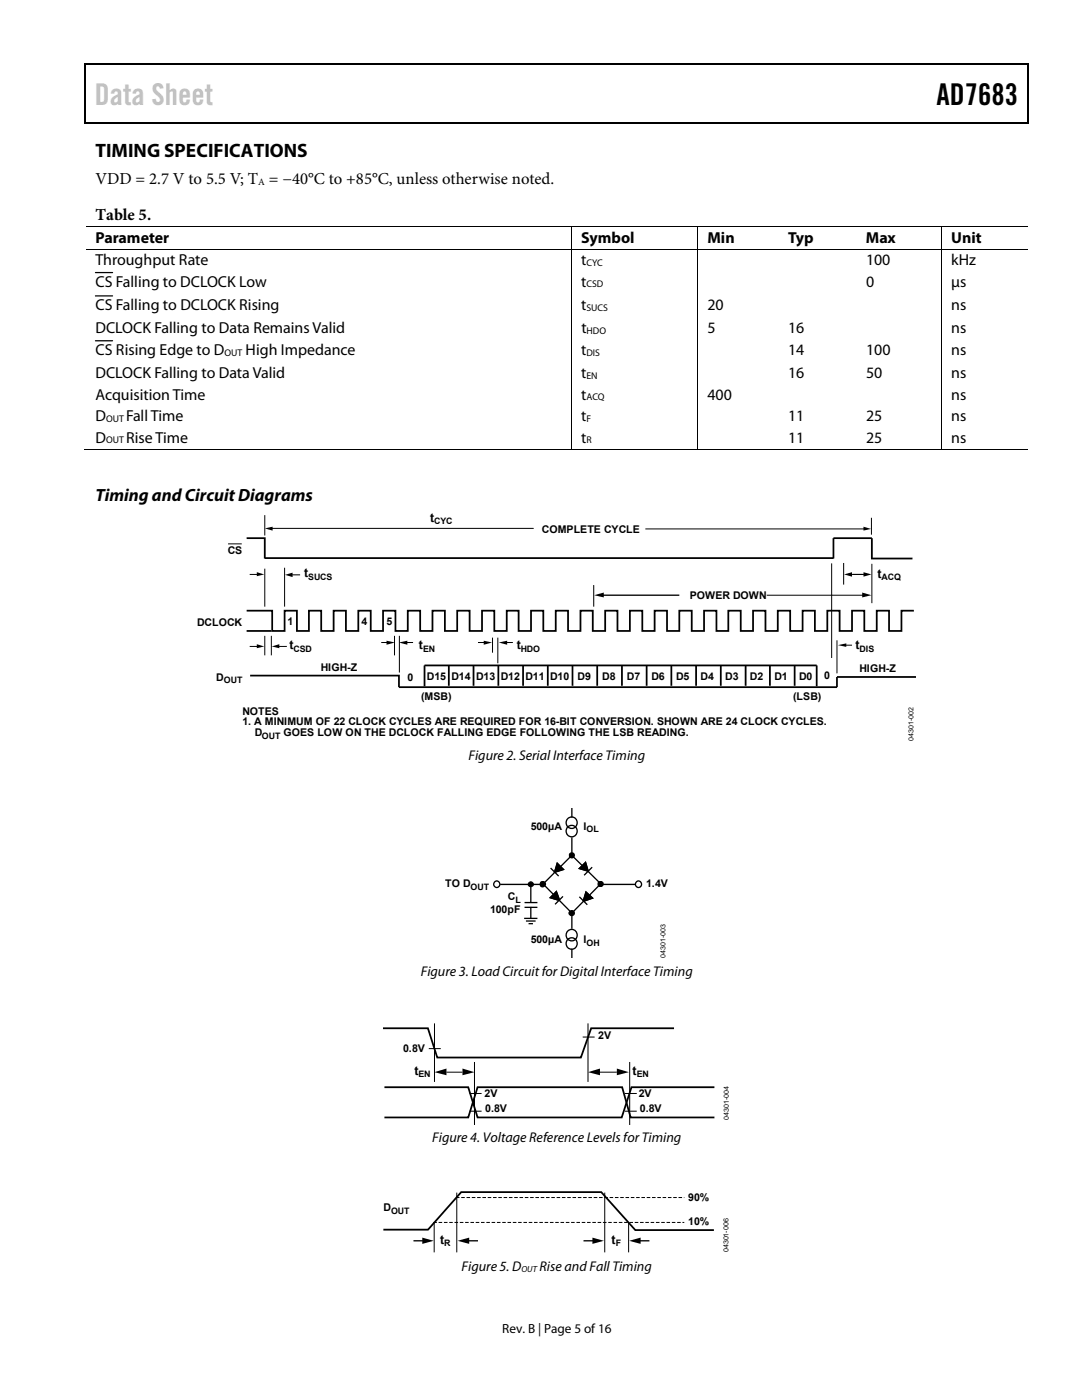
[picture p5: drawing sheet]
<svg xmlns="http://www.w3.org/2000/svg" width="216mm" height="279mm" viewBox="0 0 216 279" stroke-linecap="round" stroke-linejoin="round" font-family="sans-serif">
<g fill="#000">
<path d="M16.9 12.7h.2v1h-.2zM205.1 12.7h.2v1h-.2zM205.1 12.7h.2v.3h-.2zM82.3 24.4h.2v.3h-.2zM205.1 24.4h.2v.3h-.2zM51.2 114.2l1.5 .4-1.5 .4zM52.8 105.5l1.6-.4v.8zM56.9 114.7l1.5-.4v.9zM118.6 118.8l1.9-.5v.9zM168.4 114.6l1.6-.4v.9zM172 118.3l1.9 .5-1.9 .4zM172.3 105.1l1.5 .5-1.5 .3z"/>
<path d="M172.3 114.2l1.6 .4-1.6 .5zM51.2 128.6l1.5 .4-1.5 .4zM54.2 129l1.5-.4v.8zM77.1 127.9l1.7 .3-1.7 .5zM79.6 128.2l1.7-.3v.8zM96.5 127.9l1.7 .3-1.7 .5zM99.5 128.2l1.7-.3v.8zM167.2 128.8l1.7-.4v.7z"/>
</g>
<path d="M16.9 12.8h188.2M17 13.7v11M205.2 13.7v11M205.1 24.5h-188.2M19 54.4h3.5M19 59.1h3.5M19 68h3.5" fill="none" stroke="#000" stroke-width=".25"/>
<g fill="none" stroke="#000" stroke-width=".2">
<path d="M17.1 45.2h188M17.1 49.7h188M114.1 45.3v4.3M114.1 49.8v39.9M139.3 45.3v4.3M139.3 49.8v39.9M187.9 45.3v4.3M187.9 49.8v39.9M16.9 89.6h97.1M114.2 89.6h25M139.3 89.6h48.5M188 89.6h17.1"/>
<path d="M45.5 108.5h2.7M49.8 114.6h1.7M52.8 102.8v4.1M52.8 113.5v7.6M54.1 105.5h52.4M56.8 113.3v7.8M58.1 114.7h1.8M118.5 116.8v4.3M128.8 105.6h43.8M153 118.8h19.4M165.9 112.4v18.9M168.3 112.4v4.3"/>
<path d="M169.7 114.6h2.9M173.9 103.3v3.4M174 112.5v7.9M49.8 129h1.7M52.8 126.9v3.9M54.1 126.9v3.9M55.5 129h1.7M76.1 128.2h1.7M78.7 126.9v3.9M79.7 126.9v7.3M80.7 128.2h1.7M95.4 128.2h1.6"/>
<path d="M98.3 127.3v3M99.3 127.3v5.1M100.7 128.2h1.6M167 127.8v6.6M168.3 128.8h1.7"/>
</g>
<g fill="none" stroke="#000" stroke-width=".35">
<path d="M49.2 107.4h3.6v4.1M52.8 111.4h113.5M166.3 111.5v-4.1h7.7v4.1M173.8 111.5h8.3M49.2 125.9h4.9M49.2 121.9h5.1v4h2.5v-4h2.4v4h2.4v-4h2.5v4h2.5v-4h2.4v4h2.5v-4h2.5v4h2.4v-4h2.5v4h2.5v-4h2.4v4h2.5v-4h2.5v4h2.4v-4h2.5v4h2.5v-4h2.4v4h2.5v-4h2.4v4h2.5v-4h2.4v4h2.5v-4h2.4v4h2.5v-4h2.5v4h2.5v-4h2.4v4h2.5v-4h2.5v4h2.4v-4h2.5v4h2.5v-4h2.4v4h2.5v-4h2.5v4h2.3v-4h2.5v4h2.5v-4h2.4v4h2.5v-4h2.5v4h2.4v-4h2.5v4h2.5v-4h2.4v4h2.5v-4h2.5v4h2.4v-4h2.5v4h2.5v-4h2.5M49.9 134.8h29.7v2.3h87.4v-2h15.8M84.7 136.9v-4.1h78.3v4.1M89.6 132.8v4.1M94.5 132.8v4.1M99.4 132.8v4.1M104.4 132.8v4.1"/>
<path d="M109.3 132.8v4.1M114.2 132.8v4.1M119.2 132.8v4.1M124.1 132.8v4.1M129 132.8v4.1M134 132.8v4.1M138.9 132.8v4.1M143.8 132.8v4.1M148.8 132.8v4.1M153.6 132.8v4.1M158.6 132.8v4.1"/>
</g>
<path d="M120.1 118.8h15.5M113.9 170.9l-5.4 5.4" fill="none" stroke="#000" stroke-width=".26"/>
<g fill="#000" stroke="#000" stroke-width=".26">
<circle cx="108.3" cy="176.5" r=".51"/>
<circle cx="114.1" cy="170.7" r=".49"/>
<circle cx="119.8" cy="176.4" r=".5"/>
<circle cx="114.1" cy="182.2" r=".51"/>
</g>
<path d="M110 173.3l1.4 1.5z" fill="#fff"/>
<path d="M110 173.3l1.4 1.5" fill="none" stroke="#000" stroke-width=".26"/>
<path d="M111.2 172.3l1.2 1.2-1.7 .6z" fill-rule="evenodd" fill="#fff" stroke="#000" stroke-width=".26"/>
<path d="M111.2 172.3l1.2 1.2-1.7 .6z" fill="#000" stroke="#000" stroke-width=".26"/>
<path d="M119.7 176.6l-5.5 5.5" fill="none" stroke="#000" stroke-width=".26"/>
<path d="M115.7 179.1l1.4 1.4z" fill="#fff"/>
<path d="M115.7 179.1l1.4 1.4" fill="none" stroke="#000" stroke-width=".26"/>
<path d="M116.9 178l1.3 1.2-1.7 .7-.1-.1z" fill-rule="evenodd" fill="#fff" stroke="#000" stroke-width=".26"/>
<path d="M116.9 178l1.3 1.2-1.7 .7-.1-.1z" fill="#000" stroke="#000" stroke-width=".26"/>
<path d="M108.5 176.5l5.6 5.7" fill="none" stroke="#000" stroke-width=".26"/>
<path d="M112.2 179l-1.4 1.4z" fill="#fff"/>
<path d="M112.2 179l-1.4 1.4" fill="none" stroke="#000" stroke-width=".26"/>
<path d="M111 177.9l.6 1.7-.1 .1-1.7-.5z" fill-rule="evenodd" fill="#fff" stroke="#000" stroke-width=".26"/>
<path d="M111 177.9l.6 1.7-.1 .1-1.7-.5z" fill="#000" stroke="#000" stroke-width=".26"/>
<path d="M114.2 170.8l5.7 5.6" fill="none" stroke="#000" stroke-width=".26"/>
<path d="M118.1 173.2l-1.5 1.4z" fill="#fff"/>
<path d="M118.1 173.2l-1.5 1.4" fill="none" stroke="#000" stroke-width=".26"/>
<path d="M115.6 173.3l1.2-1.2 .6 1.8z" fill="#fff" stroke="#000" stroke-width=".26"/>
<path d="M115.6 173.3l1.2-1.2 .6 1.8z" fill="#000" stroke="#000" stroke-width=".26"/>
<g fill="none" stroke="#000" stroke-width=".26">
<path d="M99.8 176.5h8.1M114.1 161.4v1.6M114.1 167.3v2.9M114.1 182.3v2.9M114.1 189.4v1.7"/>
<circle cx="114" cy="164.2" r="1.13"/>
<circle cx="114" cy="165.9" r="1.13"/>
<circle cx="114" cy="188.3" r="1.13"/>
<circle cx="114" cy="186.6" r="1.13"/>
</g>
<path d="M99.8 176.5h8.1" fill="none" stroke="#000" stroke-width=".2"/>
<circle cx="99.1" cy="176.5" r=".62" fill="#fff" stroke="#000" stroke-width=".26"/>
<path d="M120.3 176.5h6.4" fill="none" stroke="#000" stroke-width=".2"/>
<path d="M120.3 176.5h6.4" fill="none" stroke="#000" stroke-width=".26"/>
<circle cx="127.4" cy="176.5" r=".63" fill="#fff" stroke="#000" stroke-width=".26"/>
<path d="M105.9 176.8v3.4M104.6 183.3h2.6M104.7 181.1h2.5M104.7 180.1h2.5M104.9 183.8h2M105.5 184.3h.8M105.9 181v2.3" fill="none" stroke="#000" stroke-width=".26"/>
<circle cx="105.9" cy="176.5" r=".51" fill="#000" stroke="#000" stroke-width=".2"/>
<path d="M76.4 205.2h9l1.8 5.9h28.7l2.1-5.9h16.5M76.7 217h16.7l1.9 6h28.8l1.9-6h16.6M76.7 223h16.7l1.9-6h28.8l1.7 6h16.8M76.5 245.4h8.9l6.6-7.5h28l6.8 7.6h15.7" fill="none" stroke="#000" stroke-width=".35"/>
<g fill="none" stroke="#000" stroke-width=".2">
<path d="M85.6 209.3h2.3M86.7 204.2v11.7M89.1 214h3.2M93.7 218.2h2.4M94.7 211.9v12.6M116.3 207h2.4M117.3 204.2v11.7M119.7 214h3.4M124.7 218.2h2.4M125.6 211.9v12.6M91.1 238v11.9M93.7 221.8h2.4"/>
<path d="M120.7 238v11.9M124.7 221.8h2.4M86.6 244v5.9M125.4 244v5.9"/>
</g>
<path d="M86.7 214l2.4-.7v1.3zM92.3 213.3l2.4 .7-2.4 .6zM117.3 214l2.4-.7v1.3zM123.1 213.3l2.4 .7-2.4 .6zM84.3 247l2.3 .6-2.3 .6zM91.3 247.6l2.3-.6v1.2zM118.2 247l2.3 .6-2.3 .6zM125.5 247.6l2.3-.6v1.2z" fill="#000"/>
<path d="M91 239h45.5M86.5 244h50" fill="none" stroke="#000" stroke-width=".2" stroke-dasharray=".7 .4" stroke-linecap="butt"/>
<path d="M82.5 247.6h2.2M93.2 247.6h2.2M116.4 247.6h2.3M127.4 247.6h2.2" fill="none" stroke="#000" stroke-width=".27"/>
<text font-size="6" fill="#c0c0c0" x="18.9" y="21">Data Sheet</text>
<text font-size="6" x="186.9" y="21">AD7683</text>
<text font-size="3.9" x="19" y="31.3">TIMING SPECIFICATIONS</text>
<text font-size="3.5" x="19" y="99.9">Timing and Circuit Diagrams</text>
<g font-size="3.3">
<text x="19" y="36.8">VDD = 2.7 V to 5.5 V; T = −40°C to +85°C, unless otherwise noted.</text>
<text x="19" y="43.9">Table 5.</text>
</g>
<g font-size="3.2">
<text x="19" y="48.5">Parameter</text>
<text x="19" y="52.9">Throughput Rate</text>
<text x="116" y="48.5">Symbol</text>
<text x="116" y="52.9">t</text>
<text x="141.2" y="48.5">Min</text>
<text x="157.2" y="48.5">Typ</text>
<text x="172.8" y="48.5">Max</text>
<text x="172.8" y="52.9">100</text>
<text x="189.8" y="52.9">kHz</text>
<text x="189.8" y="48.5">Unit</text>
<text x="19" y="57.2">CS Falling to DCLOCK Low</text>
<text x="116" y="57.2">t</text>
<text x="172.8" y="57.2">0</text>
<text x="189.8" y="57.2">μs</text>
<text x="19" y="61.9">CS Falling to DCLOCK Rising</text>
<text x="116" y="61.8">t</text>
<text x="141.2" y="61.8">20</text>
<text x="189.8" y="61.8">ns</text>
<text x="19" y="66.5">DCLOCK Falling to Data Remains Valid</text>
<text x="19" y="70.8">CS Rising Edge to D</text>
<text x="49" y="70.8">High Impedance</text>
<text x="116" y="70.8">t</text>
<text x="116" y="66.5">t</text>
<text x="141.2" y="66.5">5</text>
<text x="157.2" y="70.8">14</text>
<text x="157.2" y="66.5">16</text>
<text x="172.8" y="70.8">100</text>
<text x="189.8" y="66.5">ns</text>
<text x="189.8" y="70.8">ns</text>
<text x="19" y="75.4">DCLOCK Falling to Data Valid</text>
<text x="116" y="75.4">t</text>
<text x="157.2" y="75.4">16</text>
<text x="172.8" y="75.4">50</text>
<text x="189.8" y="75.4">ns</text>
<text x="19" y="79.7">Acquisition Time</text>
<text x="116" y="79.7">t</text>
<text x="141.2" y="79.7">400</text>
<text x="189.8" y="79.7">ns</text>
<text x="19" y="84">D</text>
<text x="19" y="88.3">D</text>
<text x="25.1" y="84">Fall Time</text>
<text x="25.1" y="88.3">Rise Time</text>
<text x="116" y="84">t</text>
<text x="116" y="88.3">t</text>
<text x="157.2" y="88.3">11</text>
<text x="157.2" y="84">11</text>
<text x="172.8" y="88.3">25</text>
<text x="172.8" y="84">25</text>
<text x="189.8" y="88.3">ns</text>
<text x="189.8" y="84">ns</text>
</g>
<g font-size="2.8">
<text x="93.5" y="151.7">Figure 2. Serial Interface Timing</text>
<text x="84" y="194.7">Figure 3. Load Circuit for Digital Interface Timing</text>
<text x="86.3" y="228">Figure 4. Voltage Reference Levels for Timing</text>
<text x="92.1" y="253.7">Figure 5. D</text>
<text x="107.7" y="253.7">Rise and Fall Timing</text>
</g>
<text font-size="2.6" x="100.2" y="266">Rev. B | Page 5 of 16</text>
<g font-size="2.5">
<text x="85.8" y="104.1">t</text>
<text x="60.7" y="115.2">t</text>
<text x="175.1" y="115.3">t</text>
<text x="57.8" y="129.6">t</text>
<text x="83.6" y="129.6">t</text>
<text x="103.1" y="129.6">t</text>
<text x="170.7" y="129.5">t</text>
<text x="82.7" y="214.5">t</text>
<text x="126.2" y="214.5">t</text>
<text x="87.8" y="248.2">t</text>
<text x="122" y="248.2">t</text>
</g>
<g font-size="2.1">
<text x="108.1" y="106.4">COMPLETE CYCLE</text>
<text x="45.4" y="110.5">CS</text>
<text x="137.6" y="119.5">POWER DOWN</text>
<text x="39.3" y="124.9">DCLOCK</text>
<text x="57.3" y="124.7">1</text>
<text x="72.2" y="124.7">4</text>
<text x="77.1" y="124.7">5</text>
<text x="43.1" y="135.9">D</text>
<text x="64" y="134">HIGH-Z</text>
<text x="81.3" y="135.9">0</text>
<text x="85.2" y="135.7">D15 D14 D13 D12 D11 D10</text>
<text x="115.3" y="135.7">D9</text>
<text x="120.2" y="135.7">D8</text>
<text x="125.1" y="135.7">D7</text>
<text x="130" y="135.7">D6</text>
<text x="134.9" y="135.7">D5</text>
<text x="139.8" y="135.7">D4</text>
<text x="144.7" y="135.7">D3</text>
<text x="149.6" y="135.7">D2</text>
<text x="154.5" y="135.7">D1</text>
<text x="159.4" y="135.7">D0</text>
<text x="164.5" y="135.5">0</text>
<text x="171.5" y="134">HIGH-Z</text>
<text x="48.4" y="142.6">NOTES</text>
<text x="84" y="139.8">(MSB)</text>
<text x="158.3" y="139.8">(LSB)</text>
<text x="48.4" y="144.7">1. A MINIMUM OF 22 CLOCK CYCLES ARE REQUIRED FOR 16-BIT CONVERSION. SHOWN ARE 24 CLOCK CYCLES.</text>
<text x="50.8" y="146.9">D</text>
<text x="56.6" y="146.9">GOES LOW ON THE DCLOCK FALLING EDGE FOLLOWING THE LSB READING.</text>
<text x="105.9" y="165.6">500µA</text>
<text x="116.5" y="165.6">I</text>
<text x="88.9" y="177.1">TO D</text>
<text x="101.3" y="179.7">C</text>
<text x="128.9" y="177.1">1.4V</text>
<text x="97.8" y="182.2">100pF</text>
<text x="105.9" y="188.2">500µA</text>
<text x="116.5" y="188.2">I</text>
<text x="119.4" y="207.4">2V</text>
<text x="80.5" y="210">0.8V</text>
<text x="96.7" y="219">2V</text>
<text x="96.8" y="222">0.8V</text>
<text x="127.5" y="219">2V</text>
<text x="127.7" y="222">0.8V</text>
<text x="137.3" y="239.7">90%</text>
<text x="76.5" y="241.8">D</text>
<text x="137.3" y="244.5">10%</text>
</g>
<g font-size="1.9">
<text x="51.5" y="36.9">A</text>
<text x="117" y="53.1">CYC</text>
<text x="117" y="57.4">CSD</text>
<text x="117" y="62">SUCS</text>
<text x="44.8" y="71">OUT</text>
<text x="117" y="66.7">HDO</text>
<text x="117" y="71">DIS</text>
<text x="117" y="75.6">EN</text>
<text x="117" y="79.9">ACQ</text>
<text x="21.2" y="84.2">OUT</text>
<text x="21.2" y="88.5">OUT</text>
<text x="117" y="84.2">F</text>
<text x="117" y="88.5">R</text>
</g>
<g font-size="1.8">
<text x="86.7" y="104.6">CYC</text>
<text x="61.5" y="115.7">SUCS</text>
<text x="175.9" y="115.8">ACQ</text>
<text x="58.6" y="130.1">CSD</text>
<text x="84.4" y="130.1">EN</text>
<text x="103.9" y="130.1">HDO</text>
<text x="171.5" y="130">DIS</text>
<text x="44.7" y="136.4">OUT</text>
<text x="52.2" y="147.4">OUT</text>
<text x="117" y="166.1">OL</text>
<text x="93.9" y="177.6">OUT</text>
<text x="102.8" y="180.2">L</text>
<text x="117" y="188.7">OH</text>
<text x="83.5" y="215">EN</text>
<text x="127.1" y="215">EN</text>
<text x="78" y="242.3">OUT</text>
<text x="88.6" y="248.7">R</text>
<text x="122.9" y="248.7">F</text>
<text x="104" y="253.8">OUT</text>
</g>
<g font-size="1.4">
<text x="182.3" y="147.9" transform="rotate(-90 182.3 147.9)">04301-002</text>
<text x="132.8" y="191.1" transform="rotate(-90 132.8 191.1)">04301-003</text>
<text x="145.4" y="223.5" transform="rotate(-90 145.4 223.5)">04301-004</text>
<text x="145.4" y="249.9" transform="rotate(-90 145.4 249.9)">04301-006</text>
</g>
</svg>
